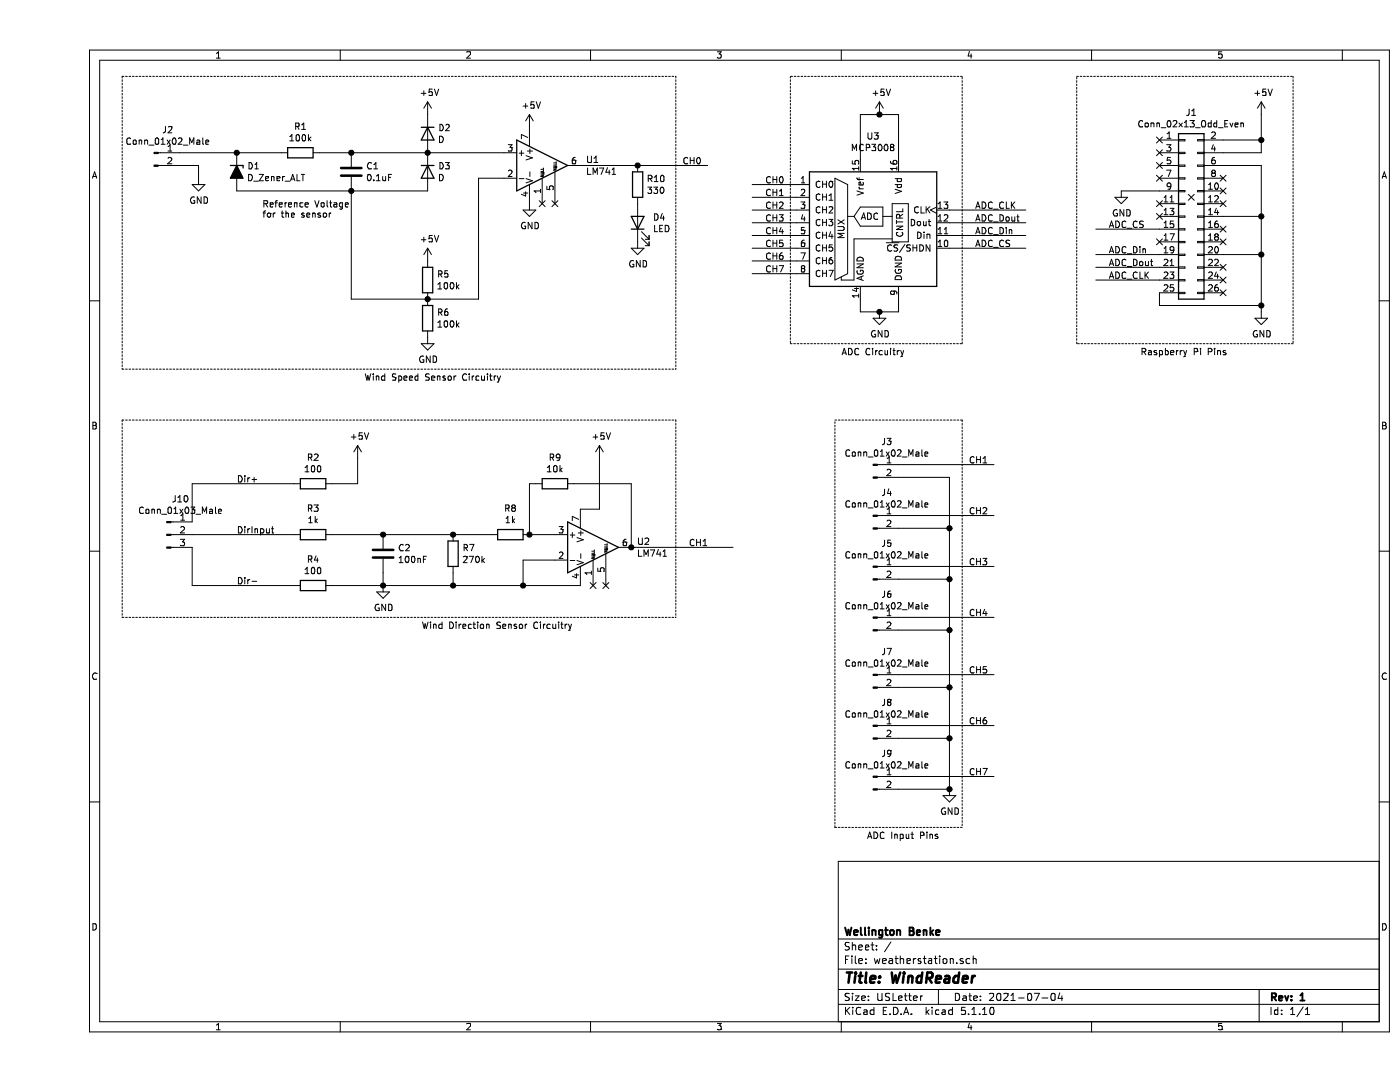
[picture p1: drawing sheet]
EESchema Schematic File Version 4
EELAYER 30 0
EELAYER END
$Descr USLetter 11000 8500
encoding utf-8
Sheet 1 1
Title "WindReader"
Date "2021-07-04"
Rev "1"
Comp "Wellington Benke"
Comment1 ""
Comment2 ""
Comment3 ""
Comment4 ""
$EndDescr
$Comp
L Device:D_Zener_ALT D1
U 1 1
P 1550 1350
F 0 "D1" V 1504 1430 50  0000 L CNN
F 1 "D_Zener_ALT" V 1595 1430 50  0000 L CNN
F 2 "Diode_THT:D_A-405_P7.62mm_Horizontal" H 1550 1350 50  0001 C CNN
F 3 "~" H 1550 1350 50  0001 C CNN
	1    1550 1350
	0    1    1    0   
$EndComp
$Comp
L Device:D D3
U 1 1
P 3050 1350
F 0 "D3" V 3004 1430 50  0000 L CNN
F 1 "D" V 3095 1430 50  0000 L CNN
F 2 "Diode_THT:D_A-405_P7.62mm_Horizontal" H 3050 1350 50  0001 C CNN
F 3 "~" H 3050 1350 50  0001 C CNN
	1    3050 1350
	0    1    1    0   
$EndComp
$Comp
L Device:D D2
U 1 1
P 3050 1050
F 0 "D2" V 3004 1130 50  0000 L CNN
F 1 "D" V 3095 1130 50  0000 L CNN
F 2 "Diode_THT:D_A-405_P7.62mm_Horizontal" H 3050 1050 50  0001 C CNN
F 3 "~" H 3050 1050 50  0001 C CNN
	1    3050 1050
	0    1    1    0   
$EndComp
Connection ~ 3050 1200
$Comp
L power:+5V #PWR0101
U 1 1
P 3050 900
F 0 "#PWR0101" H 3050 750 50  0001 C CNN
F 1 "+5V" H 3065 1073 50  0000 C CNN
F 2 "" H 3050 900 50  0001 C CNN
F 3 "" H 3050 900 50  0001 C CNN
	1    3050 900 
	1    0    0    -1  
$EndComp
$Comp
L Amplifier_Operational:LM741 U1
U 1 1
P 3950 1300
F 0 "U1" H 4294 1346 50  0000 L CNN
F 1 "LM741" H 4294 1255 50  0000 L CNN
F 2 "Package_DIP:DIP-8_W7.62mm" H 4000 1350 50  0001 C CNN
F 3 "http://www.ti.com/lit/ds/symlink/lm741.pdf" H 4100 1450 50  0001 C CNN
	1    3950 1300
	1    0    0    -1  
$EndComp
Wire Wire Line
	3050 1200 3650 1200
$Comp
L power:+5V #PWR0106
U 1 1
P 3050 2050
F 0 "#PWR0106" H 3050 1900 50  0001 C CNN
F 1 "+5V" H 3065 2223 50  0000 C CNN
F 2 "" H 3050 2050 50  0001 C CNN
F 3 "" H 3050 2050 50  0001 C CNN
	1    3050 2050
	1    0    0    -1  
$EndComp
$Comp
L Device:R R5
U 1 1
P 3050 2200
F 0 "R5" H 3120 2246 50  0000 L CNN
F 1 "100k" H 3120 2155 50  0000 L CNN
F 2 "Resistor_THT:R_Axial_DIN0207_L6.3mm_D2.5mm_P10.16mm_Horizontal" V 2980 2200 50  0001 C CNN
F 3 "~" H 3050 2200 50  0001 C CNN
	1    3050 2200
	1    0    0    -1  
$EndComp
$Comp
L Device:R R6
U 1 1
P 3050 2500
F 0 "R6" H 3120 2546 50  0000 L CNN
F 1 "100k" H 3120 2455 50  0000 L CNN
F 2 "Resistor_THT:R_Axial_DIN0207_L6.3mm_D2.5mm_P10.16mm_Horizontal" V 2980 2500 50  0001 C CNN
F 3 "~" H 3050 2500 50  0001 C CNN
	1    3050 2500
	1    0    0    -1  
$EndComp
$Comp
L power:GND #PWR0109
U 1 1
P 3050 2650
F 0 "#PWR0109" H 3050 2400 50  0001 C CNN
F 1 "GND" H 3055 2477 50  0000 C CNN
F 2 "" H 3050 2650 50  0001 C CNN
F 3 "" H 3050 2650 50  0001 C CNN
	1    3050 2650
	1    0    0    -1  
$EndComp
Wire Wire Line
	3050 2350 3450 2350
Wire Wire Line
	3450 2350 3450 1400
Wire Wire Line
	3450 1400 3650 1400
Connection ~ 3050 2350
Wire Wire Line
	1550 1500 2450 1500
Wire Wire Line
	2450 1500 3050 1500
Connection ~ 2450 1500
Wire Wire Line
	2450 1500 2450 2350
Wire Wire Line
	2450 2350 3050 2350
Text Notes 1750 1800 0    50   ~ 0
Reference Voltage \nfor the sensor\n\n
$Comp
L power:+5V #PWR0110
U 1 1
P 3850 1000
F 0 "#PWR0110" H 3850 850 50  0001 C CNN
F 1 "+5V" H 3865 1173 50  0000 C CNN
F 2 "" H 3850 1000 50  0001 C CNN
F 3 "" H 3850 1000 50  0001 C CNN
	1    3850 1000
	1    0    0    -1  
$EndComp
$Comp
L power:GND #PWR0111
U 1 1
P 3850 1600
F 0 "#PWR0111" H 3850 1350 50  0001 C CNN
F 1 "GND" H 3855 1427 50  0000 C CNN
F 2 "" H 3850 1600 50  0001 C CNN
F 3 "" H 3850 1600 50  0001 C CNN
	1    3850 1600
	1    0    0    -1  
$EndComp
NoConn ~ 3950 1600
NoConn ~ 4050 1600
$Comp
L Device:R R10
U 1 1
P 4700 1450
F 0 "R10" H 4770 1496 50  0000 L CNN
F 1 "330" H 4770 1405 50  0000 L CNN
F 2 "Resistor_THT:R_Axial_DIN0207_L6.3mm_D2.5mm_P10.16mm_Horizontal" V 4630 1450 50  0001 C CNN
F 3 "~" H 4700 1450 50  0001 C CNN
	1    4700 1450
	1    0    0    -1  
$EndComp
Wire Wire Line
	4250 1300 4700 1300
$Comp
L Device:LED D4
U 1 1
P 4700 1750
F 0 "D4" V 4739 1632 50  0000 R CNN
F 1 "LED" V 4648 1632 50  0000 R CNN
F 2 "LED_THT:LED_D5.0mm" H 4700 1750 50  0001 C CNN
F 3 "~" H 4700 1750 50  0001 C CNN
	1    4700 1750
	0    -1   -1   0   
$EndComp
$Comp
L power:GND #PWR0112
U 1 1
P 4700 1900
F 0 "#PWR0112" H 4700 1650 50  0001 C CNN
F 1 "GND" H 4705 1727 50  0000 C CNN
F 2 "" H 4700 1900 50  0001 C CNN
F 3 "" H 4700 1900 50  0001 C CNN
	1    4700 1900
	1    0    0    -1  
$EndComp
Text Label 5050 1300 0    50   ~ 0
CH0
Wire Notes Line
	5000 600  5000 2900
Wire Wire Line
	4700 1300 5250 1300
Connection ~ 4700 1300
Text Notes 2550 3000 0    50   ~ 0
Wind Speed Sensor Circuitry\n
Wire Wire Line
	8300 2200 8800 2200
Text Label 8400 2200 0    50   ~ 0
ADC_CLK
Wire Wire Line
	8800 1800 8300 1800
Text Label 8400 1800 0    50   ~ 0
ADC_CS
$Comp
L power:GND #PWR0108
U 1 1
P 9600 2450
F 0 "#PWR0108" H 9600 2200 50  0001 C CNN
F 1 "GND" H 9605 2277 50  0000 C CNN
F 2 "" H 9600 2450 50  0001 C CNN
F 3 "" H 9600 2450 50  0001 C CNN
	1    9600 2450
	1    0    0    -1  
$EndComp
Wire Wire Line
	8300 2000 8800 2000
Text Notes 8650 2800 0    50   ~ 0
Raspberry Pi Pins\n
Wire Notes Line
	9850 2700 8150 2700
$Comp
L Analog_ADC:MCP3008 U3
U 1 1
P 6550 1750
F 0 "U3" H 6550 2431 50  0000 C CNN
F 1 "MCP3008" H 6550 2340 50  0000 C CNN
F 2 "Package_DIP:DIP-16_W7.62mm" H 6650 1850 50  0001 C CNN
F 3 "http://ww1.microchip.com/downloads/en/DeviceDoc/21295d.pdf" H 6650 1850 50  0001 C CNN
	1    6550 1750
	1    0    0    -1  
$EndComp
$Comp
L power:+5V #PWR0103
U 1 1
P 6600 900
F 0 "#PWR0103" H 6600 750 50  0001 C CNN
F 1 "+5V" H 6615 1073 50  0000 C CNN
F 2 "" H 6600 900 50  0001 C CNN
F 3 "" H 6600 900 50  0001 C CNN
	1    6600 900 
	1    0    0    -1  
$EndComp
Wire Wire Line
	6450 2350 6450 2450
Wire Wire Line
	6750 2350 6750 2450
Wire Wire Line
	7150 1650 7750 1650
Wire Wire Line
	7150 1750 7750 1750
Wire Wire Line
	7150 1850 7750 1850
Wire Wire Line
	7150 1950 7750 1950
Text Label 7350 1650 0    50   ~ 0
ADC_CLK
Text Label 7350 1750 0    50   ~ 0
ADC_Dout
Text Label 7350 1850 0    50   ~ 0
ADC_Din
Text Label 7350 1950 0    50   ~ 0
ADC_CS
Wire Wire Line
	6450 1250 6450 900 
Wire Wire Line
	6450 900  6600 900 
Wire Wire Line
	6750 900  6600 900 
Wire Wire Line
	6750 900  6750 1250
Connection ~ 6600 900 
$Comp
L power:GND #PWR0114
U 1 1
P 6600 2450
F 0 "#PWR0114" H 6600 2200 50  0001 C CNN
F 1 "GND" H 6605 2277 50  0000 C CNN
F 2 "" H 6600 2450 50  0001 C CNN
F 3 "" H 6600 2450 50  0001 C CNN
	1    6600 2450
	1    0    0    -1  
$EndComp
Wire Wire Line
	6450 2450 6600 2450
Wire Wire Line
	6600 2450 6750 2450
Connection ~ 6600 2450
Text Notes 6300 2800 0    50   ~ 0
ADC Circuitry\n
Wire Notes Line
	5900 600  5900 2700
Wire Notes Line
	5900 2700 7250 2700
Wire Notes Line
	7250 2700 7250 600 
Wire Notes Line
	7250 600  5900 600 
Text Notes 3000 4950 0    50   ~ 0
Wind Direction Sensor Circuitry\n
Wire Wire Line
	4400 3600 4400 4000
$Comp
L power:+5V #PWR0104
U 1 1
P 4400 3600
F 0 "#PWR0104" H 4400 3450 50  0001 C CNN
F 1 "+5V" H 4415 3773 50  0000 C CNN
F 2 "" H 4400 3600 50  0001 C CNN
F 3 "" H 4400 3600 50  0001 C CNN
	1    4400 3600
	1    0    0    -1  
$EndComp
Wire Notes Line
	5000 3300 5000 4850
Text Label 5100 4300 0    50   ~ 0
CH1
Connection ~ 4650 4300
Wire Wire Line
	4650 4300 5450 4300
NoConn ~ 4450 4600
NoConn ~ 4350 4600
Wire Wire Line
	3800 4600 4250 4600
Connection ~ 3800 4600
Wire Wire Line
	3800 4400 3800 4600
Wire Wire Line
	4050 4400 3800 4400
Connection ~ 3250 4600
Wire Wire Line
	3250 4600 3800 4600
Wire Wire Line
	3250 4200 3550 4200
Connection ~ 3250 4200
Wire Wire Line
	2700 4200 3250 4200
Connection ~ 3850 4200
Wire Wire Line
	3850 4200 4050 4200
Wire Wire Line
	3850 3800 3900 3800
Wire Wire Line
	3850 4200 3850 3800
Wire Wire Line
	4650 3800 4650 4300
Wire Wire Line
	4200 3800 4650 3800
Wire Wire Line
	4250 4000 4400 4000
$Comp
L Device:R R9
U 1 1
P 4050 3800
F 0 "R9" V 3843 3800 50  0000 C CNN
F 1 "10k" V 3934 3800 50  0000 C CNN
F 2 "Resistor_THT:R_Axial_DIN0207_L6.3mm_D2.5mm_P10.16mm_Horizontal" V 3980 3800 50  0001 C CNN
F 3 "~" H 4050 3800 50  0001 C CNN
	1    4050 3800
	0    1    1    0   
$EndComp
$Comp
L Device:R R8
U 1 1
P 3700 4200
F 0 "R8" V 3493 4200 50  0000 C CNN
F 1 "1k" V 3584 4200 50  0000 C CNN
F 2 "Resistor_THT:R_Axial_DIN0207_L6.3mm_D2.5mm_P10.16mm_Horizontal" V 3630 4200 50  0001 C CNN
F 3 "~" H 3700 4200 50  0001 C CNN
	1    3700 4200
	0    1    1    0   
$EndComp
$Comp
L Amplifier_Operational:LM741 U2
U 1 1
P 4350 4300
F 0 "U2" H 4694 4346 50  0000 L CNN
F 1 "LM741" H 4694 4255 50  0000 L CNN
F 2 "Package_DIP:DIP-8_W7.62mm" H 4400 4350 50  0001 C CNN
F 3 "http://www.ti.com/lit/ds/symlink/lm741.pdf" H 4500 4450 50  0001 C CNN
	1    4350 4300
	1    0    0    -1  
$EndComp
Wire Wire Line
	3250 4600 2700 4600
Wire Wire Line
	3250 4500 3250 4600
Connection ~ 2700 4200
$Comp
L Device:R R7
U 1 1
P 3250 4350
F 0 "R7" H 3320 4396 50  0000 L CNN
F 1 "270k" H 3320 4305 50  0000 L CNN
F 2 "Resistor_THT:R_Axial_DIN0207_L6.3mm_D2.5mm_P10.16mm_Horizontal" V 3180 4350 50  0001 C CNN
F 3 "~" H 3250 4350 50  0001 C CNN
	1    3250 4350
	1    0    0    -1  
$EndComp
Connection ~ 2700 4600
Wire Wire Line
	2700 4500 2700 4600
Wire Wire Line
	2300 4600 2700 4600
Wire Wire Line
	2300 4200 2700 4200
Wire Wire Line
	2500 3800 2500 3600
Wire Wire Line
	2300 3800 2500 3800
$Comp
L power:GND #PWR0105
U 1 1
P 2700 4600
F 0 "#PWR0105" H 2700 4350 50  0001 C CNN
F 1 "GND" H 2705 4427 50  0000 C CNN
F 2 "" H 2700 4600 50  0001 C CNN
F 3 "" H 2700 4600 50  0001 C CNN
	1    2700 4600
	1    0    0    -1  
$EndComp
$Comp
L Device:C C2
U 1 1
P 2700 4350
F 0 "C2" H 2815 4396 50  0000 L CNN
F 1 "100nF" H 2815 4305 50  0000 L CNN
F 2 "Capacitor_THT:C_Rect_L4.0mm_W2.5mm_P2.50mm" H 2738 4200 50  0001 C CNN
F 3 "~" H 2700 4350 50  0001 C CNN
	1    2700 4350
	1    0    0    -1  
$EndComp
$Comp
L Device:R R3
U 1 1
P 2150 4200
F 0 "R3" V 1943 4200 50  0000 C CNN
F 1 "1k" V 2034 4200 50  0000 C CNN
F 2 "Resistor_THT:R_Axial_DIN0207_L6.3mm_D2.5mm_P10.16mm_Horizontal" V 2080 4200 50  0001 C CNN
F 3 "~" H 2150 4200 50  0001 C CNN
	1    2150 4200
	0    1    1    0   
$EndComp
$Comp
L Device:R R4
U 1 1
P 2150 4600
F 0 "R4" V 1943 4600 50  0000 C CNN
F 1 "100" V 2034 4600 50  0000 C CNN
F 2 "Resistor_THT:R_Axial_DIN0207_L6.3mm_D2.5mm_P10.16mm_Horizontal" V 2080 4600 50  0001 C CNN
F 3 "~" H 2150 4600 50  0001 C CNN
	1    2150 4600
	0    1    1    0   
$EndComp
$Comp
L Device:R R2
U 1 1
P 2150 3800
F 0 "R2" V 1943 3800 50  0000 C CNN
F 1 "100" V 2034 3800 50  0000 C CNN
F 2 "Resistor_THT:R_Axial_DIN0207_L6.3mm_D2.5mm_P10.16mm_Horizontal" V 2080 3800 50  0001 C CNN
F 3 "~" H 2150 3800 50  0001 C CNN
	1    2150 3800
	0    1    1    0   
$EndComp
Text Label 1550 4200 0    50   ~ 0
DirInput
Text Label 1550 4600 0    50   ~ 0
Dir-
Text Label 1550 3800 0    50   ~ 0
Dir+
$Comp
L power:+5V #PWR0113
U 1 1
P 2500 3600
F 0 "#PWR0113" H 2500 3450 50  0001 C CNN
F 1 "+5V" H 2515 3773 50  0000 C CNN
F 2 "" H 2500 3600 50  0001 C CNN
F 3 "" H 2500 3600 50  0001 C CNN
	1    2500 3600
	1    0    0    -1  
$EndComp
Wire Notes Line
	6250 3300 7250 3300
$Comp
L Connector:Conn_01x02_Male J2
U 1 1
P 900 1200
F 0 "J2" H 1008 1381 50  0000 C CNN
F 1 "Conn_01x02_Male" H 1008 1290 50  0000 C CNN
F 2 "Connector_PinHeader_2.54mm:PinHeader_1x02_P2.54mm_Vertical" H 900 1200 50  0001 C CNN
F 3 "~" H 900 1200 50  0001 C CNN
	1    900  1200
	1    0    0    -1  
$EndComp
Wire Wire Line
	1100 1200 1550 1200
Wire Wire Line
	1100 1300 1250 1300
Text Label 5700 1450 0    50   ~ 0
CH0
Wire Wire Line
	5950 1450 5600 1450
Wire Wire Line
	5950 1550 5600 1550
Wire Wire Line
	5950 1650 5600 1650
Wire Wire Line
	5950 1750 5600 1750
Wire Wire Line
	5950 1850 5600 1850
Wire Wire Line
	5950 1950 5600 1950
Wire Wire Line
	5950 2050 5600 2050
Wire Wire Line
	5950 2150 5600 2150
Text Label 5700 1550 0    50   ~ 0
CH1
Text Label 5700 1650 0    50   ~ 0
CH2
Text Label 5700 1750 0    50   ~ 0
CH3
Text Label 5700 1850 0    50   ~ 0
CH4
Text Label 5700 1950 0    50   ~ 0
CH5
Text Label 5700 2050 0    50   ~ 0
CH6
Text Label 5700 2150 0    50   ~ 0
CH7
Wire Notes Line
	650  600  650  2900
Wire Notes Line
	650  600  5000 600 
Wire Notes Line
	650  2900 5000 2900
$Comp
L Connector_Generic:Conn_02x13_Odd_Even J1
U 1 1
P 9000 1700
F 0 "J1" H 9050 2517 50  0000 C CNN
F 1 "Conn_02x13_Odd_Even" H 9050 2426 50  0000 C CNN
F 2 "Connector_PinHeader_2.54mm:PinHeader_2x13_P2.54mm_Vertical" H 9000 1700 50  0001 C CNN
F 3 "~" H 9000 1700 50  0001 C CNN
	1    9000 1700
	1    0    0    -1  
$EndComp
Wire Wire Line
	9300 1200 9600 1200
Wire Wire Line
	9300 1100 9600 1100
Wire Wire Line
	9600 1200 9600 1100
Wire Wire Line
	9600 1100 9600 900 
Connection ~ 9600 1100
$Comp
L power:+5V #PWR0102
U 1 1
P 9600 900
F 0 "#PWR0102" H 9600 750 50  0001 C CNN
F 1 "+5V" H 9615 1073 50  0000 C CNN
F 2 "" H 9600 900 50  0001 C CNN
F 3 "" H 9600 900 50  0001 C CNN
	1    9600 900 
	1    0    0    -1  
$EndComp
Text Label 8400 2100 0    50   ~ 0
ADC_Dout
Wire Wire Line
	8300 2100 8800 2100
Text Label 8400 2000 0    50   ~ 0
ADC_Din
Wire Wire Line
	9300 1300 9600 1300
Wire Wire Line
	9600 1300 9600 1700
Wire Wire Line
	9300 1700 9600 1700
Connection ~ 9600 1700
Wire Wire Line
	9600 1700 9600 2000
Wire Wire Line
	9300 2000 9600 2000
Connection ~ 9600 2000
Wire Wire Line
	9600 2000 9600 2400
Wire Wire Line
	8800 2300 8800 2400
Wire Wire Line
	8800 2400 9600 2400
Connection ~ 9600 2400
Wire Wire Line
	9600 2400 9600 2450
$Comp
L power:GND #PWR0117
U 1 1
P 8500 1500
F 0 "#PWR0117" H 8500 1250 50  0001 C CNN
F 1 "GND" H 8505 1327 50  0000 C CNN
F 2 "" H 8500 1500 50  0001 C CNN
F 3 "" H 8500 1500 50  0001 C CNN
	1    8500 1500
	1    0    0    -1  
$EndComp
Wire Wire Line
	8800 1500 8500 1500
Wire Notes Line
	8150 2700 8150 600 
Wire Notes Line
	8150 600  9850 600 
Wire Notes Line
	9850 600  9850 2700
NoConn ~ 9050 1550
NoConn ~ 9300 1400
NoConn ~ 9300 1500
NoConn ~ 9300 1600
NoConn ~ 9300 1800
NoConn ~ 9300 1900
NoConn ~ 9300 2100
NoConn ~ 9300 2200
NoConn ~ 9300 2300
NoConn ~ 8800 1700
NoConn ~ 8800 1600
NoConn ~ 8800 1400
NoConn ~ 8800 1300
NoConn ~ 8800 1200
$Comp
L Connector:Conn_01x03_Male J10
U 1 1
P 1000 4200
F 0 "J10" H 1108 4481 50  0000 C CNN
F 1 "Conn_01x03_Male" H 1108 4390 50  0000 C CNN
F 2 "Connector_PinHeader_2.54mm:PinHeader_1x03_P2.54mm_Vertical" H 1000 4200 50  0001 C CNN
F 3 "~" H 1000 4200 50  0001 C CNN
	1    1000 4200
	1    0    0    -1  
$EndComp
Wire Wire Line
	1200 3800 1200 4100
Wire Wire Line
	1200 3800 2000 3800
Wire Wire Line
	1200 4200 2000 4200
Wire Wire Line
	1200 4600 1200 4300
Wire Wire Line
	1200 4600 2000 4600
Connection ~ 2450 1200
Wire Wire Line
	2450 1200 3050 1200
Wire Wire Line
	2200 1200 2450 1200
$Comp
L Device:R R1
U 1 1
P 2050 1200
F 0 "R1" V 1843 1200 50  0000 C CNN
F 1 "100k" V 1934 1200 50  0000 C CNN
F 2 "Resistor_THT:R_Axial_DIN0207_L6.3mm_D2.5mm_P10.16mm_Horizontal" V 1980 1200 50  0001 C CNN
F 3 "~" H 2050 1200 50  0001 C CNN
	1    2050 1200
	0    1    1    0   
$EndComp
$Comp
L Device:C C1
U 1 1
P 2450 1350
F 0 "C1" H 2565 1396 50  0000 L CNN
F 1 "0.1uF" H 2565 1305 50  0000 L CNN
F 2 "Capacitor_THT:CP_Radial_D5.0mm_P2.50mm" H 2488 1200 50  0001 C CNN
F 3 "~" H 2450 1350 50  0001 C CNN
	1    2450 1350
	1    0    0    -1  
$EndComp
Connection ~ 1550 1200
Wire Wire Line
	1900 1200 1550 1200
NoConn ~ 8800 1900
NoConn ~ 8800 1100
Wire Wire Line
	6750 6100 7500 6100
Text Notes 6500 6600 0    50   ~ 0
ADC Input Pins\n
Wire Notes Line
	6250 6500 6250 3300
Wire Notes Line
	7250 6500 6250 6500
Wire Notes Line
	7250 3300 7250 6500
Wire Wire Line
	7150 4550 7150 4950
Connection ~ 7150 4550
Wire Wire Line
	6750 4550 7150 4550
Connection ~ 7150 4950
Connection ~ 7150 4150
Wire Wire Line
	7150 4150 7150 4550
Wire Wire Line
	7150 3750 7150 4150
Wire Wire Line
	6750 4150 7150 4150
Text Label 7300 6100 0    50   ~ 0
CH7
Text Label 7300 5700 0    50   ~ 0
CH6
Text Label 7300 5300 0    50   ~ 0
CH5
Text Label 7300 4850 0    50   ~ 0
CH4
Text Label 7300 4450 0    50   ~ 0
CH3
Text Label 7300 4050 0    50   ~ 0
CH2
Wire Wire Line
	6750 5700 7500 5700
Wire Wire Line
	6750 5300 7500 5300
Wire Wire Line
	6750 4850 7500 4850
Wire Wire Line
	6750 4450 7500 4450
Wire Wire Line
	6750 4050 7500 4050
Wire Wire Line
	6750 3650 7500 3650
Text Label 7300 3650 0    50   ~ 0
CH1
Wire Wire Line
	7150 5800 7150 6200
Connection ~ 7150 5800
Wire Wire Line
	7150 5400 7150 5800
Wire Wire Line
	6750 5800 7150 5800
Connection ~ 7150 5400
Wire Wire Line
	6750 5400 7150 5400
Wire Wire Line
	7150 4950 7150 5400
Wire Wire Line
	6750 4950 7150 4950
Connection ~ 7150 6200
$Comp
L power:GND #PWR0115
U 1 1
P 7150 6200
F 0 "#PWR0115" H 7150 5950 50  0001 C CNN
F 1 "GND" H 7155 6027 50  0000 C CNN
F 2 "" H 7150 6200 50  0001 C CNN
F 3 "" H 7150 6200 50  0001 C CNN
	1    7150 6200
	1    0    0    -1  
$EndComp
Wire Wire Line
	7150 6200 6750 6200
Wire Wire Line
	6750 3750 7150 3750
$Comp
L Connector:Conn_01x02_Male J3
U 1 1
P 6550 3650
F 0 "J3" H 6658 3831 50  0000 C CNN
F 1 "Conn_01x02_Male" H 6658 3740 50  0000 C CNN
F 2 "Connector_PinHeader_2.54mm:PinHeader_1x02_P2.54mm_Vertical" H 6550 3650 50  0001 C CNN
F 3 "~" H 6550 3650 50  0001 C CNN
	1    6550 3650
	1    0    0    -1  
$EndComp
$Comp
L Connector:Conn_01x02_Male J4
U 1 1
P 6550 4050
F 0 "J4" H 6658 4231 50  0000 C CNN
F 1 "Conn_01x02_Male" H 6658 4140 50  0000 C CNN
F 2 "Connector_PinHeader_2.54mm:PinHeader_1x02_P2.54mm_Vertical" H 6550 4050 50  0001 C CNN
F 3 "~" H 6550 4050 50  0001 C CNN
	1    6550 4050
	1    0    0    -1  
$EndComp
$Comp
L Connector:Conn_01x02_Male J5
U 1 1
P 6550 4450
F 0 "J5" H 6658 4631 50  0000 C CNN
F 1 "Conn_01x02_Male" H 6658 4540 50  0000 C CNN
F 2 "Connector_PinHeader_2.54mm:PinHeader_1x02_P2.54mm_Vertical" H 6550 4450 50  0001 C CNN
F 3 "~" H 6550 4450 50  0001 C CNN
	1    6550 4450
	1    0    0    -1  
$EndComp
$Comp
L Connector:Conn_01x02_Male J9
U 1 1
P 6550 6100
F 0 "J9" H 6658 6281 50  0000 C CNN
F 1 "Conn_01x02_Male" H 6658 6190 50  0000 C CNN
F 2 "Connector_PinHeader_2.54mm:PinHeader_1x02_P2.54mm_Vertical" H 6550 6100 50  0001 C CNN
F 3 "~" H 6550 6100 50  0001 C CNN
	1    6550 6100
	1    0    0    -1  
$EndComp
$Comp
L Connector:Conn_01x02_Male J8
U 1 1
P 6550 5700
F 0 "J8" H 6658 5881 50  0000 C CNN
F 1 "Conn_01x02_Male" H 6658 5790 50  0000 C CNN
F 2 "Connector_PinHeader_2.54mm:PinHeader_1x02_P2.54mm_Vertical" H 6550 5700 50  0001 C CNN
F 3 "~" H 6550 5700 50  0001 C CNN
	1    6550 5700
	1    0    0    -1  
$EndComp
$Comp
L Connector:Conn_01x02_Male J7
U 1 1
P 6550 5300
F 0 "J7" H 6658 5481 50  0000 C CNN
F 1 "Conn_01x02_Male" H 6658 5390 50  0000 C CNN
F 2 "Connector_PinHeader_2.54mm:PinHeader_1x02_P2.54mm_Vertical" H 6550 5300 50  0001 C CNN
F 3 "~" H 6550 5300 50  0001 C CNN
	1    6550 5300
	1    0    0    -1  
$EndComp
$Comp
L Connector:Conn_01x02_Male J6
U 1 1
P 6550 4850
F 0 "J6" H 6658 5031 50  0000 C CNN
F 1 "Conn_01x02_Male" H 6658 4940 50  0000 C CNN
F 2 "Connector_PinHeader_2.54mm:PinHeader_1x02_P2.54mm_Vertical" H 6550 4850 50  0001 C CNN
F 3 "~" H 6550 4850 50  0001 C CNN
	1    6550 4850
	1    0    0    -1  
$EndComp
Wire Notes Line
	650  3300 650  4850
Wire Notes Line
	650  3300 5000 3300
Wire Notes Line
	650  4850 5000 4850
Wire Wire Line
	1250 1300 1250 1500
Wire Wire Line
	1250 1500 1550 1500
Connection ~ 1550 1500
$EndSCHEMATC
